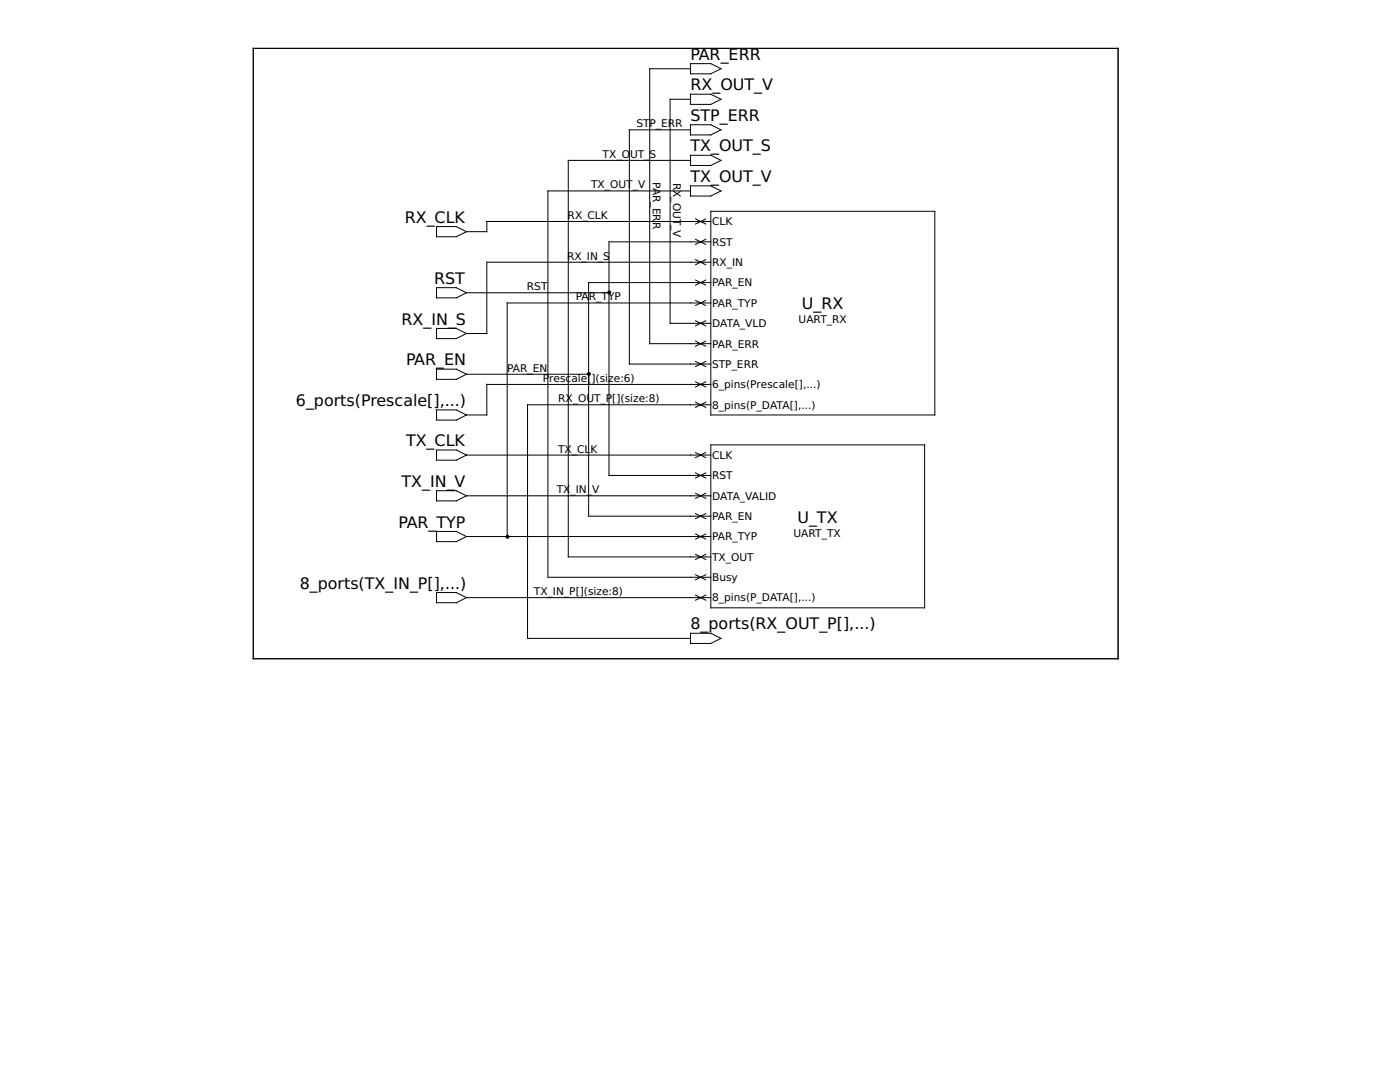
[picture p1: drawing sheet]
<svg xmlns="http://www.w3.org/2000/svg" width="279mm" height="216mm" viewBox="0 0 279 216" stroke-linecap="round" stroke-linejoin="round" font-family="sans-serif">
<g fill="none" stroke="#000" stroke-width=".2">
<path d="M50.5 9.7h172.6v121.7h-172.6zM137.8 19.8h-4.1v44.7h8.2M137.8 13.7h-8.1v54.9h12.2M137.8 12.7h4.1l2 1-2 1h-4.1zM137.8 18.8h4.1l2 1-2 1h-4.1zM137.8 38.1h-28.5v77.1h32.6M137.8 32h-24.4v79.1h28.5M137.8 25.9h-12.2v46.7h16.3M137.8 24.9h4.1l2 1-2 1h-4.1zM137.8 31h4.1l2 1-2 1h-4.1zM137.8 37.1h4.1l2 1-2 1h-4.1zM87.1 45.2h4l2 1-2 1h-4z"/>
<path d="M87.1 57.4h4l2 1-2 1h-4zM93.1 58.4h28.4M138.8 43.7l2 1M138.8 51.8l2 1M138.8 59.9l2 1.1M138.8 47.8l2 1M138.8 55.9l2 1M140.8 43.7l-2 1M140.8 51.8l-2 1M140.8 59.9l-2 1.1M140.8 47.8l-2 1M140.8 55.9l-2 1"/>
<path d="M141.9 42.2h44.7v40.6h-44.7zM141.9 44.2h-44.7v2h-4.1M141.9 56.4h-24.4v46.6h24.4M141.9 48.3h-20.4v46.6h20.4M141.9 52.3h-44.7v14.2h-4.1M87.1 73.7h4l2 1-2 1h-4zM87.1 65.5h4l2 1-2 1.1h-4zM93.1 74.7h24.4M138.8 64l2 1M138.8 68.1l2 1M138.8 72.1l2 1.1M138.8 76.2l2 1"/>
<path d="M140.8 64l-2 1M140.8 68.1l-2 1M140.8 72.1l-2 1.1M140.8 76.2l-2 1M141.9 76.7h-44.7v6.1h-4.1M141.9 60.5h-40.7v46.6M87.1 81.8h4l2 1-2 1h-4zM87.1 89.8h4l2 1-2 1h-4zM87.1 97.9h4l2 1-2 1h-4zM93.1 98.9h48.8M93.1 90.8h48.8M138.8 98.4l2 1"/>
<path d="M138.8 94.4l2 1M138.8 90.3l2 1M138.8 80.3l2 1M140.8 98.4l-2 1M140.8 94.4l-2 1M140.8 90.3l-2 1M140.8 80.3l-2 1M141.9 88.8h42.6v32.5h-42.6zM141.9 80.8h-36.6v46.6h32.5M87.1 106h4l2 1.1-2 1h-4zM87.1 118.2h4l2 1.1-2 1h-4zM93.1 107.1h48.8"/>
<path d="M93.1 119.3h48.8M138.8 114.7l2 1M138.8 110.6l2 1M138.8 106.6l2 1M138.8 102.5l2 1M138.8 118.7l2 1.1M140.8 114.7l-2 1M140.8 110.6l-2 1M140.8 106.6l-2 1M140.8 102.5l-2 1M140.8 118.7l-2 1.1M137.8 126.4h4.1l2 1-2 1h-4.1z"/>
</g>
<g fill="#000" stroke="#000" stroke-width=".2">
<circle cx="121.6" cy="58.4" r=".3"/>
<circle cx="117.5" cy="74.6" r=".3"/>
<circle cx="101.3" cy="107.1" r=".3"/>
</g>
<g font-size="3.2">
<text x="137.8" y="11.9">PAR_ERR</text>
<text x="137.8" y="18">RX_OUT_V</text>
<text x="137.8" y="24.1">STP_ERR</text>
<text x="137.8" y="30.2">TX_OUT_S</text>
<text x="137.8" y="36.3">TX_OUT_V</text>
<text x="80.8" y="44.4">RX_CLK</text>
<text x="86.6" y="56.6">RST</text>
<text x="80.1" y="64.8">RX_IN_S</text>
<text x="160" y="61.7">U_RX</text>
<text x="81" y="72.9">PAR_EN</text>
<text x="59.1" y="81">6_ports(Prescale[],...)</text>
<text x="81" y="89">TX_CLK</text>
<text x="80.1" y="97.2">TX_IN_V</text>
<text x="79.5" y="105.3">PAR_TYP</text>
<text x="159.1" y="104.3">U_TX</text>
<text x="59.8" y="117.5">8_ports(TX_IN_P[],...)</text>
<text x="137.8" y="125.6">8_ports(RX_OUT_P[],...)</text>
</g>
<g font-size="2.1">
<text x="127" y="25.4">STP_ERR</text>
<text x="120.3" y="31.5">TX_O</text>
<text x="125.7" y="31.5">UT_S</text>
<text x="118" y="37.6">TX_OUT_V</text>
<text x="130.3" y="36.3" transform="rotate(90 130.3 36.3)">PAR_ER</text>
<text x="134.4" y="36.4" transform="rotate(90 134.4 36.4)">RX_OUT_V</text>
<text x="113.3" y="43.7">RX_CLK</text>
<text x="130.3" y="44.3" transform="rotate(90 130.3 44.3)">R</text>
<text x="142.1" y="45">CLK</text>
<text x="113.2" y="51.8">RX_IN_S</text>
<text x="142.1" y="53.1">RX_IN</text>
<text x="142.1" y="49">RST</text>
<text x="105.2" y="57.9">RST</text>
<text x="114.9" y="59.9">PA</text>
<text x="117.5" y="59.9">R_TYP</text>
<text x="142.1" y="57.2">PAR_EN</text>
<text x="142.1" y="61.2">PAR_TYP</text>
<text x="142.1" y="65.3">DATA_VLD</text>
<text x="159.4" y="64.5">UART_RX</text>
<text x="142.1" y="69.3">PAR_ERR</text>
<text x="101.2" y="74.2">PAR_EN</text>
<text x="108.3" y="76.2">P</text>
<text x="109.6" y="76.2">resc</text>
<text x="114" y="76.2">ale[</text>
<text x="118.1" y="76.2">](size:6)</text>
<text x="142.1" y="73.4">STP_ERR</text>
<text x="142.1" y="77.5">6_pins(Prescale[],...)</text>
<text x="111.4" y="80.3">RX_OUT_P[](size:8)</text>
<text x="142.1" y="81.5">8_pins(P_DATA[],...)</text>
<text x="111.4" y="90.3">TX_CL</text>
<text x="117.8" y="90.3">K</text>
<text x="142.1" y="95.6">RST</text>
<text x="142.1" y="91.6">CLK</text>
<text x="111.1" y="98.4">TX</text>
<text x="113.9" y="98.4">_IN_V</text>
<text x="142.1" y="99.7">DATA_VALID</text>
<text x="142.1" y="103.8">PAR_EN</text>
<text x="142.1" y="107.8">PAR_TYP</text>
<text x="158.4" y="107.1">UART_TX</text>
<text x="142.1" y="111.9">TX_OUT</text>
<text x="106.6" y="118.7">TX_IN_P[](size:8)</text>
<text x="142.1" y="116">Busy</text>
<text x="142.1" y="120">8_pins(P_DATA[],...)</text>
</g>
</svg>
